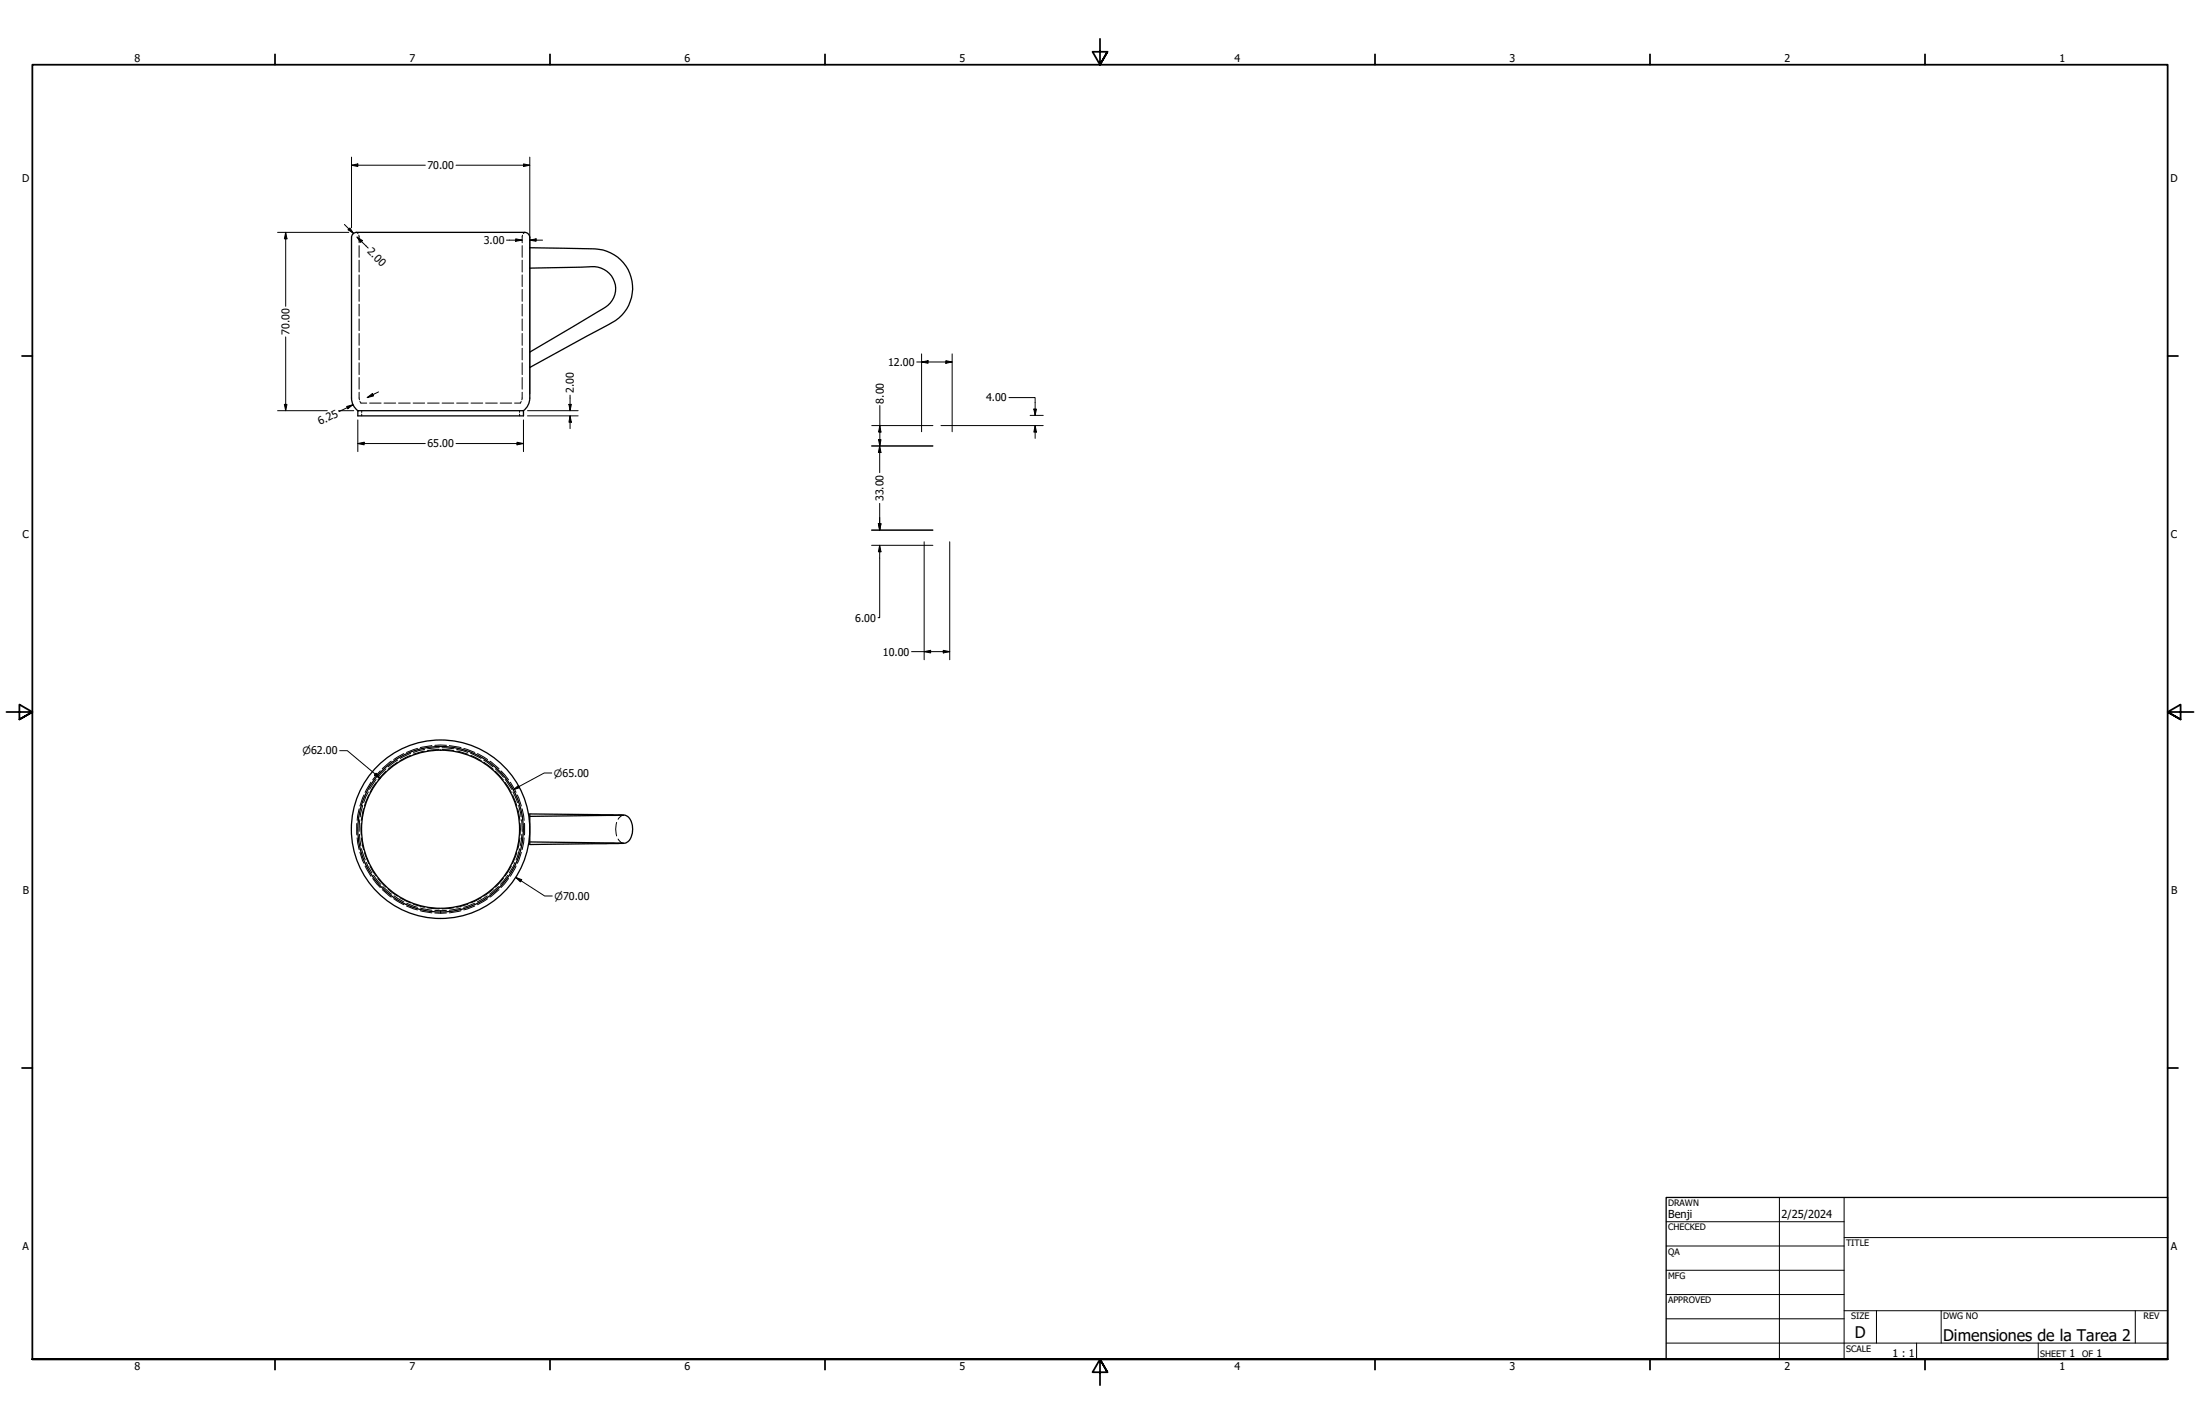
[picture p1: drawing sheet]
<svg xmlns="http://www.w3.org/2000/svg" width="864mm" height="559mm" viewBox="0 0 864 559" stroke-linecap="round" stroke-linejoin="round" font-family="sans-serif">
<!-- layer: Hidden (ANSI) -->
<g fill="none" stroke="#000" stroke-width=".39">
<path d="M140 91.2l.5 .4M140.8 92.3l.2 2.9M141 96.4v4.6M205 96.4v4.6M205.1 92.3l-.1 2.9M206 91.2l-.6 .4M141 102.1v4.6M141 107.9v4.6M141 113.6v4.6M141 119.4v4.6M205 102.1v4.6M205 107.9v4.6"/>
<path d="M205 113.6v4.6M205 119.4v4.6M141 125.2v4.5M141 130.9v4.6M141 136.7v4.5M205 125.2v4.5M205 130.9v4.6M205 136.7v4.5M141 142.4v4.6M141 148.1v4.6M141 153.9l.1 3M141.3 157.5l.4 .7h2.3"/>
<path d="M145.1 158.2h4.5M150.7 158.2h4.6M156.5 158.2h4.5M162.2 158.2h4.5M167.8 158.2h4.6M173.5 158.2h4.6M179.3 158.2h4.5M184.9 158.2h4.6M190.6 158.2h4.6M196.3 158.2h4.6M204.6 157.5l-.3 .7h-2.3M205 142.4v4.6"/>
<path d="M205 148.1v4.6M205 153.9l-.1 3M142 161.2v.7M142 162.5v.7M204 161.2v.7M204 162.5v.7M153.6 298.7l-3.5 3M156 299.1l-3.7 2.8M156.1 298.3l-3.8 2.6M158.5 295.7l-3.9 2.4M161.2 295.7l-4.1 1.9M161.2 296.4l-4.2 2.1"/>
<path d="M163.9 293.7l-4.3 1.6M166.6 294.8l-4.4 1.2M166.7 294.1l-4.4 1.2M169.5 292.5l-4.5 .9M170.7 292.5h4.6M172.4 293.4l-4.6 .4M172.4 294.1l-4.6 .5M173.5 293.4l4.6 .4M173.5 294.1l4.6 .5M176.4 292.5l4.6 .9M179.3 294.1l4.3 1.2M179.3 294.8l4.4 1.2"/>
<path d="M182.1 293.7l4.3 1.6M184.7 295.7l4.1 1.9M184.8 296.4l4.1 2.1M187.5 295.7l3.9 2.4M189.9 298.3l3.6 2.6M189.9 299.1l3.7 2.8M192.3 298.7l3.6 3M141 317.4l-.8 4.5M142.4 316l-1 4.5M142.7 317.4l-.8 4.5M142.9 312l-1.6 4.3M144.6 310.8l-1.9 4.2"/>
<path d="M144.7 312l-1.6 4.3M145.6 307l-2.3 4M147.6 305.9l-2.5 3.9M147.7 307l-2.5 4M149.3 302.5l-3 3.5M151.4 302.6l-3.1 3.5M151.5 301.7l-3.2 3.3M194.4 301.7l3.2 3.3M194.4 302.6l3.2 3.5M196.7 302.5l2.9 3.5M198.2 307l2.5 4M198.3 305.9l2.6 3.9"/>
<path d="M200.3 307l2.3 4M201.2 312l1.7 4.3M201.4 310.8l1.8 4.2M203.1 312l1.6 4.3M203.2 317.4l.9 4.5M203.6 316l.9 4.5M205 317.4l.7 4.5M244.7 319.9l-1 .4-1.1 1.2M140.1 323.1v4.6M140.2 328.8l.8 4.6M141.1 327.4l.6 4.5M141.2 321.7l-.2 4.6"/>
<path d="M141.3 334.5l1.6 4.3M141.8 323.1v4.6M141.9 328.9l.8 4.5M141.9 333.1l1.5 4.3M143.1 334.5l1.6 4.3M143.3 339.9l2.3 4M143.8 338.5l2.2 4M145.2 339.9l2.5 3.9M200.7 339.9l-2.5 3.9M202.1 338.5l-2.1 4M202.6 339.9l-2.3 4M202.9 334.5l-1.7 4.3"/>
<path d="M204 333.1l-1.4 4.3M204.1 328.9l-.9 4.5M204.2 323.1v4.6M204.7 334.5l-1.6 4.3M204.7 321.7l.3 4.6M204.9 327.4l-.7 4.5M205.7 328.8l-.7 4.6M205.9 323.1v4.6M242.1 322.7a9.5 9.5 0 0 0 0 5.3M242.6 329.2l1.1 1.3 1 .4M146.3 344.7l3 3.6M146.6 343.5l2.9 3.5"/>
<path d="M148.3 344.7l3.1 3.4M150.1 349.1l3.5 2.9M150.2 347.9l3.5 3M152.3 348.9l3.7 2.8M154.6 352.7l3.9 2.3M154.7 351.5l3.9 2.4M157 352.3l4.2 2M159.6 355.5l4.3 1.6M159.6 354.5l4.3 1.5M162.2 354.8l4.4 1.2M165 357.4l4.5 .8M165 356.4l4.5 .8"/>
<path d="M167.8 356.2l4.6 .5M170.7 358.3h4.6M170.7 357.3h4.6M178.1 356.2l-4.6 .5M180.9 356.4l-4.5 .8M181 357.4l-4.6 .8M183.7 354.8l-4.4 1.2M186.3 354.5l-4.3 1.5M186.4 355.5l-4.3 1.6M188.9 352.3l-4.1 2M191.3 351.5l-4 2.4M191.4 352.7l-3.9 2.3"/>
<path d="M193.6 348.9l-3.7 2.8M195.7 347.9l-3.5 3M195.9 349.1l-3.6 2.9M197.6 344.7l-3.2 3.4M199.3 343.5l-2.8 3.5M199.6 344.7l-2.9 3.6"/>
</g>
<!-- layer: Visible (ANSI) -->
<g fill="none" stroke="#000" stroke-width=".51">
<path d="M208 97.2l25.6 .5a15.5 15.5 0 0 1 14.5 12.7 15.5 15.5 0 0 1-9.2 17l-30.9 16.8M208 105.2l22.9-.5a8.8 8.8 0 0 1 10.3 5.8 8.8 8.8 0 0 1-4.7 10.8l-28.5 16.9M138 156.2a6.3 6.3 0 0 0 2.5 5M138 156.2v-63l.6-1.4 1.4-.6h66l1.4 .6 .6 1.4v63M208 156.2a6.3 6.3 0 0 1-2.5 5M140.5 161.2h65v2h-65zM208 319.4l34.5 .4a4.4 4.4 0 0 1 5.7 4 6.4 6.4 0 0 1-2.5 7l-3.2 .2-34.5 .4zM244.7 319.9l-36.7 .5M208 330.4l36.7 .5"/>
<circle cx="172.9" cy="325.4" r="31"/>
<circle cx="172.9" cy="325.4" r="35"/>
<circle cx="172.9" cy="325.4" r="32.5"/>
</g>
<!-- layer: Border (ANSI) -->
<g fill="none" stroke="#000" stroke-width=".7">
<path d="M431.8 15.2v10.2l-2.9-5.1h5.8l-2.9 5.1 2.9-5.1M107.9 21.3v4.1M215.9 21.3v4.1M323.8 21.3v4.1M539.8 21.3v4.1M647.7 21.3v4.1M755.6 21.3v4.1M8.6 139.7h4.1M850.9 139.7h4.1M2.5 279.4h10.2l-5.1-2.9v5.8l5.1-2.9-5.1 2.9M861.1 279.4h-10.2l5.1-2.9v5.8l-5.1-2.9 5.1 2.9M8.6 419.1h4.1"/>
<path d="M850.9 419.1h4.1M12.7 533.4v-508h838.2v508h-838.2h838.2M107.9 533.4v4.1M215.9 533.4v4.1M323.8 533.4v4.1M434.7 538.5l-2.9-5.1 2.9 5.1h-5.8l2.9-5.1v10.2M539.8 533.4v4.1M647.7 533.4v4.1M755.6 533.4v4.1"/>
</g>
<!-- layer: Title (ANSI) -->
<g fill="none" stroke="#000" stroke-width=".39">
<path d="M654 479.4h69.9M698.5 469.9v63.5M723.9 469.9v63.5M654 488.9h69.9M654 498.5h69.9M723.9 485.6h127M654 508h69.9M654 517.5h69.9M723.9 514.3h127M736.6 514.3v12.7M762 514.3v12.7M838.2 514.3v12.7"/>
<path d="M654 527h196.9M752.3 527v6.4M800.1 527v6.4"/>
</g>
<path d="M654 469.9h196.9v63.5h-196.9z" fill="none" stroke="#000" stroke-width=".51"/>
<!-- layer: Dimension (ANSI) -->
<g fill="none" stroke="#000" stroke-width=".39">
<path d="M138 64.8l2.5-.5v1zM138 64.8h28.9M138 61.7v27.7M179 64.8h29M205.5 64.3l2.5 .5-2.5 .5zM208 61.7v92.9M109 91.2h27.9M112.1 91.2l.5 2.5h-1zM112.1 91.2v29M135.2 88.1l3.5 3.5M136.7 90.2l.7-.7 1.3 2.1zM140.1 93l2.2 1.4-.8 .7z"/>
<path d="M140.1 93l4.4 4.3M198.8 94.2h6.2M202.4 93.7l2.6 .5-2.6 .5zM208 94.2l2.4-.5v1zM208 94.2h5M112.1 132.2v29M361.8 138.9v30.5M373.8 138.9v30.5M111.6 158.7h1l-.5 2.5zM136.1 159.5l2.5-.7-2.1 1.6zM138.6 158.8l-5.6 2.7M144.1 156l2.1-1.6 .4 1z"/>
<path d="M148.6 153.8l-4.5 2.2M223.3 158.7h1l-.5 2.5zM223.8 155.1v6.1M345.4 159.1l-.1 26.4M359.9 142h13.9M361.8 142l2.5-.5v1.1zM371.3 141.5l2.5 .5-2.5 .6zM396 156h10.3v7M109 161.2h19.5M132.9 161.2h6M140.5 174.1l2.4-.6v1.1zM140.5 174.1h26.4"/>
<path d="M140.5 164.8v12.4M179 174.1h26.5M202.9 173.5l2.6 .6-2.6 .5zM205.5 164.8v12.4M207.1 161.2h19.8M207.1 163.2h19.8M223.8 163.2l.5 2.5h-1zM223.8 163.2v5M342.1 175h24.1M342.2 167h24M344.9 172.5h.9l-.4 2.5zM345.3 175l.5 2.5h-1z"/>
<path d="M345.4 167l.4 2.5h-.9zM369.4 167h40.1M404.4 163h5.1M405.8 160.5h1l-.5 2.5zM406.3 167l.5 2.5h-1zM406.3 167v5M345.3 197.5v10.5M342.1 208h24.1M342.1 214h24.1M344.8 205.5h1l-.5 2.5zM345.3 214l.5 2.5h-1zM345.3 214v28.4h-.6"/>
<path d="M362.8 212.6v46.3M372.8 212.6v46.3M357.8 255.7h15M362.8 255.7l2.5-.5v1zM370.3 255.2l2.5 .5-2.5 .5zM133.3 294.6h3l12.9 10.8M147.6 303.4l1.6 2-2.2-1.2zM201.5 309.9l2-1.7 .5 .9zM216.6 303.3h-3l-12.1 6.6M202.4 344.3l2.4 .9-.5 .9zM202.4 344.3l11.4 7.3h3"/>
</g>
<g fill="#000">
<path d="M138 64.8l2.5-.5v1zM205.5 64.3l2.5 .5-2.5 .5zM112.1 91.2l.5 2.5h-1zM136.7 90.2l.7-.7 1.3 2.1zM140.1 93l2.2 1.4-.8 .7zM202.4 93.7l2.6 .5-2.6 .5zM208 94.2l2.4-.5v1zM111.6 158.7h1l-.5 2.5zM144.1 156l2.1-1.6 .4 1zM223.3 158.7h1l-.5 2.5zM361.8 142l2.5-.5v1.1zM371.3 141.5l2.5 .5-2.5 .6z"/>
<path d="M136.1 159.5l2.5-.7-2.1 1.6zM140.5 174.1l2.4-.6v1.1zM202.9 173.5l2.6 .6-2.6 .5zM223.8 163.2l.5 2.5h-1zM344.9 172.5h.9l-.4 2.5zM345.3 175l.5 2.5h-1zM345.4 167l.4 2.5h-.9zM405.8 160.5h1l-.5 2.5zM406.3 167l.5 2.5h-1zM344.8 205.5h1l-.5 2.5zM345.3 214l.5 2.5h-1zM362.8 255.7l2.5-.5v1z"/>
<path d="M370.3 255.2l2.5 .5-2.5 .5zM147.6 303.4l1.6 2-2.2-1.2zM201.5 309.9l2-1.7 .5 .9zM202.4 344.3l2.4 .9-.5 .9z"/>
</g>
<g font-size="6.3">
<text x="728.1" y="524.9">D</text>
<text x="762.8" y="526.2">Dimensiones de la Tarea 2</text>
</g>
<g font-size="4.3">
<text x="654.8" y="477.8">Benji</text>
<text x="699.3" y="478">2/25/2024</text>
</g>
<g font-size="4.2">
<text x="52.8" y="24.4">8</text>
<text x="160.8" y="24.4">7</text>
<text x="268.7" y="24.4">6</text>
<text x="376.7" y="24.4">5</text>
<text x="484.6" y="24.4">4</text>
<text x="592.6" y="24.4">3</text>
<text x="700.5" y="24.4">2</text>
<text x="808.5" y="24.4">1</text>
<text x="8.8" y="71.4">D</text>
<text x="167.8" y="66.4">70.00</text>
<text x="852" y="71.4">D</text>
<text x="189.9" y="95.8">3.00</text>
<text x="144" y="99" transform="rotate(45 144 99)">2.00</text>
<text x="113.7" y="131.4" transform="rotate(-90 113.7 131.4)">70.00</text>
<text x="348.6" y="143.6">12.00</text>
<text x="225.3" y="154.2" transform="rotate(-90 225.3 154.2)">2.00</text>
<text x="346.9" y="158.4" transform="rotate(-90 346.9 158.4)">8.00</text>
<text x="387.1" y="157.5">4.00</text>
<text x="125.7" y="166.9" transform="rotate(-27 125.7 166.9)">6.25</text>
<text x="167.8" y="175.6">65.00</text>
<text x="346.8" y="196.7" transform="rotate(-90 346.8 196.7)">33.00</text>
<text x="8.9" y="211.1">C</text>
<text x="852.2" y="211.1">C</text>
<text x="335.7" y="243.9">6.00</text>
<text x="346.6" y="257.2">10.00</text>
<text x="9" y="350.8">B</text>
<text x="852.2" y="350.8">B</text>
<text x="8.9" y="490.5">A</text>
<text x="852.2" y="490.5">A</text>
<text x="742.9" y="532.6">1 : 1</text>
<text x="812.4" y="532.6">1</text>
<text x="823" y="532.6">1</text>
<text x="52.8" y="537.5">8</text>
<text x="160.8" y="537.5">7</text>
<text x="268.7" y="537.5">6</text>
<text x="376.7" y="537.5">5</text>
<text x="484.6" y="537.5">4</text>
<text x="592.6" y="537.5">3</text>
<text x="700.5" y="537.5">2</text>
<text x="808.5" y="537.5">1</text>
</g>
<g font-size="3.9">
<text x="118.7" y="296">⌀62.00</text>
<text x="217.4" y="304.8">⌀65.00</text>
<text x="217.6" y="353.1">⌀70.00</text>
</g>
<g font-size="3.5">
<text x="654.8" y="473.2">DRAWN</text>
<text x="654.8" y="482.8">CHECKED</text>
<text x="724.7" y="488.9">TITLE</text>
<text x="654.8" y="492.3">QA</text>
<text x="654.8" y="501.8">MFG</text>
<text x="654.8" y="511.4">APPROVED</text>
<text x="726.7" y="517.7">SIZE</text>
<text x="762.8" y="517.7">DWG NO</text>
<text x="841.4" y="517.7">REV</text>
<text x="724.7" y="530.4">SCALE</text>
<text x="800.9" y="532.6">SHEET</text>
<text x="817.4" y="532.6">OF</text>
</g>
</svg>
